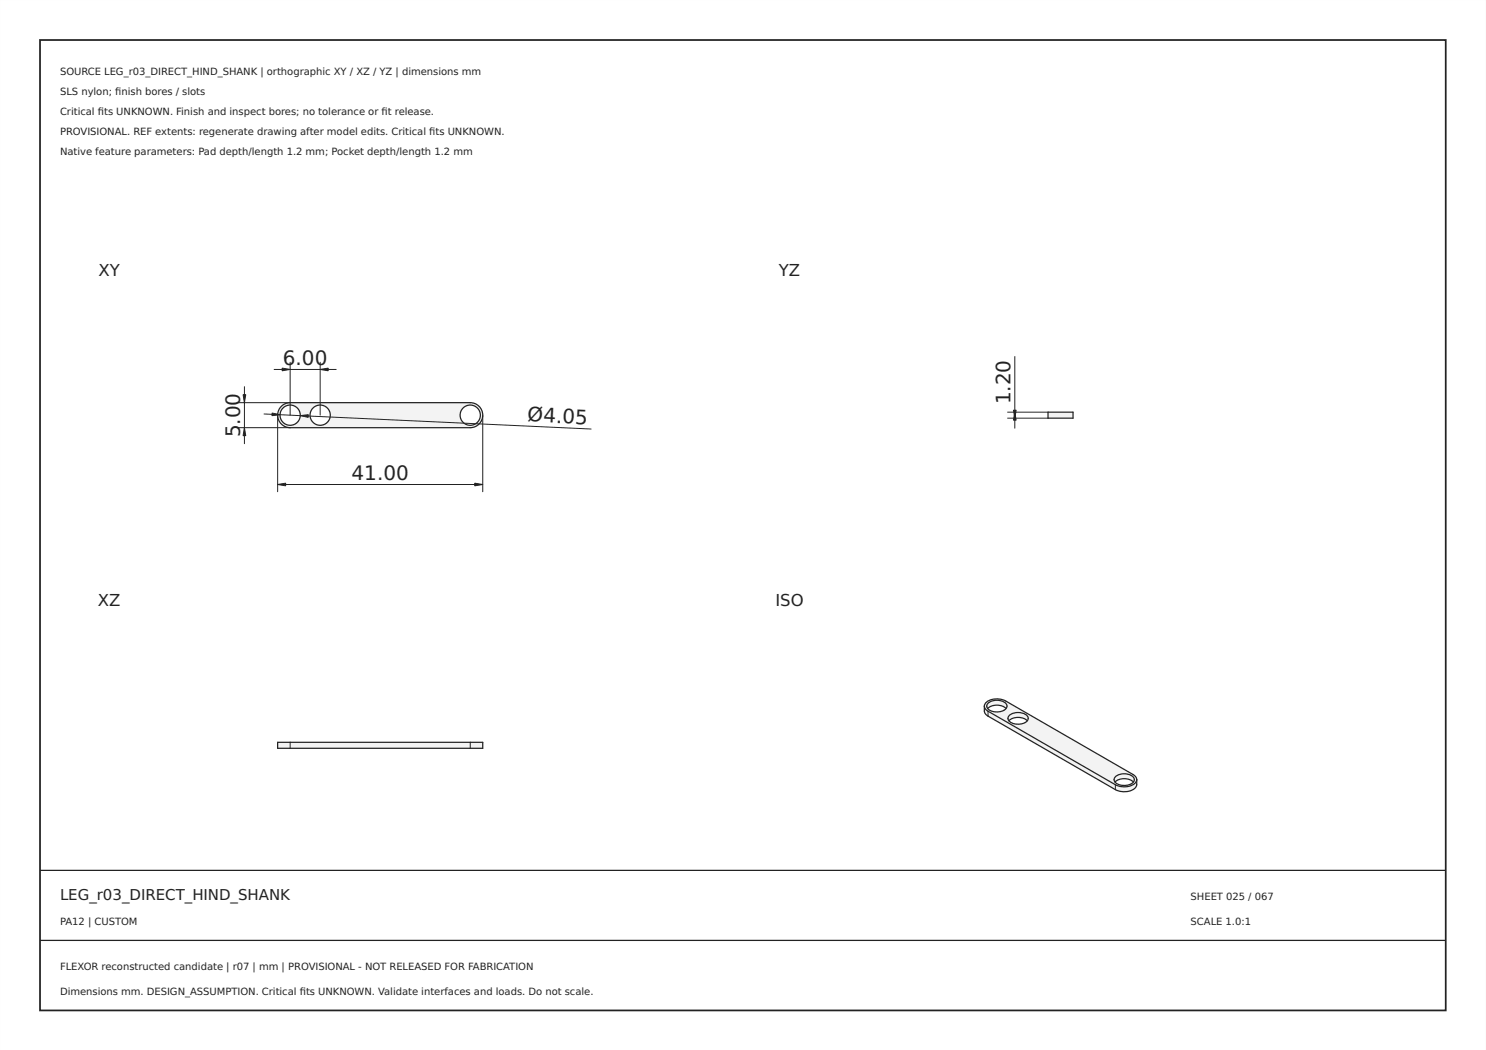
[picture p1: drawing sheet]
<svg xmlns="http://www.w3.org/2000/svg" width="297mm" height="210mm" viewBox="0 0 297 210" stroke-linecap="round" stroke-linejoin="round" font-family="sans-serif">
<path d="M0 0h297v210h-297zM0 0v210h297v-210z" fill="#000"/>
<path d="M8 8h281v194h-281z" fill="none" stroke="#222" stroke-width=".35"/>
<path d="M8 174h281zM8 188h281z" fill="#000" stroke="#222" stroke-width=".25"/>
<path d="M56 81.4a2.5 2.5 0 0 1 2-.9h36a2.5 2.5 0 0 1 2.5 2.5 2.5 2.5 0 0 1-2.5 2.5h-36a2.5 2.5 0 0 1-2.3-1.4 2.5 2.5 0 0 1 .3-2.7zM56 83a2.03 2.03 0 0 1 4 0 2.03 2.03 0 0 1-4 0zM62 83a2.03 2.03 0 0 1 4 0 2.03 2.03 0 0 1-4 0zM92 83a2.03 2.03 0 0 1 4 0 2.03 2.03 0 0 1-4 0z" fill-rule="evenodd" fill="#f1f3f5"/>
<g fill="none" stroke="#212529" stroke-width=".25">
<path d="M56 81.4a2.5 2.5 0 0 1 2-.9h36a2.5 2.5 0 0 1 2.5 2.5 2.5 2.5 0 0 1-2.5 2.5h-36a2.5 2.5 0 0 1-2.3-1.4 2.5 2.5 0 0 1 .3-2.7z"/>
<circle cx="58" cy="83" r="2.03"/>
<circle cx="64" cy="83" r="2.03"/>
<circle cx="94" cy="83" r="2.03"/>
</g>
<path d="M48.9 77.3v11.4M54.8 73.9h12.4M58 72.4v10.6M64 72.4v10.6M47.4 80.5h10.6M47.4 85.5h10.6M52.8 82.8l65.4 3M55.5 96.9h41M55.5 83v15.3M96.5 83v15.3" fill="none" stroke="#212529" stroke-width=".2"/>
<g fill="#212529" stroke="#212529" stroke-width=".2">
<path d="M94.9 96.6l1.6 .3-1.6 .2z"/>
<path d="M55.5 96.9l1.6-.3v.5z"/>
<path d="M48.6 78.9h.5l-.2 1.6z"/>
<path d="M48.9 85.5l.2 1.6h-.5z"/>
<path d="M60 83.1l1.6-.2v.5z"/>
<path d="M54.4 82.6l1.6 .3-1.6 .2z"/>
<path d="M64 73.9l1.6-.3v.5z"/>
<path d="M56.4 73.6l1.6 .3-1.6 .2z"/>
</g>
<g fill="#f1f3f5">
<path d="M55.5 148.4h2.5v1.2h-2.5z" fill-rule="evenodd"/>
<path d="M58 148.4h36v1.2h-36z" fill-rule="evenodd"/>
<path d="M94 148.4h2.5v1.2h-2.5z" fill-rule="evenodd"/>
</g>
<path d="M55.5 148.4h41v1.2h-41z" fill="none" stroke="#212529" stroke-width=".25"/>
<path d="M58 148.4v1.2M94 148.4v1.2" fill="none" stroke="#212529" stroke-width=".2"/>
<path d="M209.5 82.4h5v1.2h-5z" fill-rule="evenodd" fill="#f1f3f5"/>
<path d="M209.5 82.4h5v1.2h-5z" fill="none" stroke="#212529" stroke-width=".25"/>
<path d="M202.9 71.3v14.3M201.4 82.4h8.1M201.4 83.6h8.1" fill="none" stroke="#212529" stroke-width=".2"/>
<g fill="#212529" stroke="#212529" stroke-width=".2">
<path d="M202.9 82.4l.2 1.6h-.5z"/>
<path d="M202.6 82h.5l-.2 1.6z"/>
</g>
<g fill="#f1f3f5">
<path d="M196.8 141.2a1.25 1.25 0 0 0 .7 1v1a1.25 1.25 0 0 1-.7-1.1z" fill-rule="evenodd"/>
<path d="M197.5 142.2l25.5 14.7v1l-25.5-14.7z" fill-rule="evenodd"/>
<path d="M223 156.9a3.4 3.4 0 0 0 4.1-.7l.1-.3v.9a1.97 1.97 0 0 1-2 1.4h-1.4l-.8-.3z" fill-rule="evenodd"/>
<path d="M197 140.5a3.6 3.6 0 0 1 4-.4l25.5 14.7a1.13 1.13 0 0 1 .7 1.2 1.13 1.13 0 0 1-1 1l-1.5 .3-.9-.1-.8-.3-25.5-14.7a1.04 1.04 0 0 1-.5-1.7zM197.5 140.6a.89 .89 0 0 0-.2 .9 .89 .89 0 0 0 .7 .6 2.41 2.41 0 0 0 3.3-.8 1.33 1.33 0 0 0-1.5-1.3 2.89 2.89 0 0 0-2.3 .6zM201.8 143a.89 .89 0 0 0-.3 .9 .89 .89 0 0 0 .8 .6 2.41 2.41 0 0 0 3.2-.7 1.33 1.33 0 0 0-1.5-1.3 2.89 2.89 0 0 0-2.2 .5zM223 155.3a.89 .89 0 0 0-.2 .9 .89 .89 0 0 0 .7 .6 2.41 2.41 0 0 0 3.2-.8 1.33 1.33 0 0 0-1.4-1.3 2.89 2.89 0 0 0-2.3 .6z" fill-rule="evenodd"/>
<path d="M197.5 140.6a2.77 2.77 0 0 1 3.7 .2l.1 .5-.2 .3a2.83 2.83 0 0 0-3.7 0l-.1-.1a.75 .75 0 0 1 .2-.9z" fill-rule="evenodd"/>
<path d="M201.8 143a2.77 2.77 0 0 1 3.7 .3v.5l-.2 .3a2.83 2.83 0 0 0-3.6 0l-.1-.2a.75 .75 0 0 1 .2-.9z" fill-rule="evenodd"/>
<path d="M223 155.3a2.77 2.77 0 0 1 3.7 .2v.5l-.1 .3a2.83 2.83 0 0 0-3.7 0l-.1-.1a.75 .75 0 0 1 .2-.9z" fill-rule="evenodd"/>
</g>
<path d="M196.8 141.2v.9a1.25 1.25 0 0 0 .7 1.1l25.5 14.7a3.4 3.4 0 0 0 4.1-.7l.1-1.3M196.8 141.2a1.97 1.97 0 0 1 2-1.5l1.4 .1 .8 .3 25.5 14.7a1.25 1.25 0 0 1 .7 1.1M196.8 141.2a1.25 1.25 0 0 0 .7 1l25.5 14.7a3.4 3.4 0 0 0 4.1-.7l.1-.3M197.4 141.6a2.83 2.83 0 0 1 3.7 0M197.5 140.6a2.77 2.77 0 0 1 3.7 .2 1.18 1.18 0 0 1-1.3 1.5 2.09 2.09 0 0 1-2.7-1.1zM201.7 144.1a2.83 2.83 0 0 1 3.6 0M201.8 143a2.77 2.77 0 0 1 3.7 .3 1.18 1.18 0 0 1-1.4 1.4 2.09 2.09 0 0 1-2.6-1.1zM222.9 156.3a2.83 2.83 0 0 1 3.7 0M223 155.3a2.77 2.77 0 0 1 3.7 .2 1.18 1.18 0 0 1-1.4 1.5 2.09 2.09 0 0 1-2.6-1.1z" fill="none" stroke="#212529" stroke-width=".25"/>
<path d="M197.5 142.2v1M223 156.9v1" fill="none" stroke="#212529" stroke-width=".2"/>
<g font-size="4" fill="#212529">
<text x="56.5" y="73">6</text>
<text x="59.1" y="73">.00</text>
<text x="202" y="80.8" transform="rotate(-90 202 80.8)">1.20</text>
<text x="48" y="87.4" transform="rotate(-90 48 87.4)">5</text>
<text x="48" y="84.9" transform="rotate(-90 48 84.9)">.00</text>
<text x="105.4" y="84.2" transform="rotate(3 105.4 84.2)">Ø4.05</text>
<text x="70.3" y="96">41.00</text>
</g>
<g font-size="3.3" fill="#212529">
<text x="19.7" y="55.1">XY</text>
<text x="155.7" y="55.1">YZ</text>
<text x="19.6" y="121.1">XZ</text>
<text x="155" y="121.1">ISO</text>
</g>
<text font-size="3" fill="#222" x="12" y="180">LEG_r03_DIRECT_HIND_SHANK</text>
<g font-size="2" fill="#222">
<text x="12" y="15">SOURCE LEG_r03_DIRECT_HIND_SHANK | orthographic XY / XZ / YZ | dimensions mm</text>
<text x="12" y="19">SLS nylon; fnish bores / slots</text>
<text x="12" y="23">Critical fts UNKNOWN. Finish and inspect bores; no tolerance or ft release.</text>
<text x="19.6" y="23">i</text>
<text x="23" y="19">i</text>
<text x="76.3" y="23">i</text>
<text x="12" y="27">PROVISIONAL. REF extents: regenerate drawing after model edits. Critical fts UNKNOWN.</text>
<text x="85.8" y="27">i</text>
<text x="12" y="31">Native feature parameters: Pad depth/length 1.2 mm; Pocket depth/length 1.2 mm</text>
<text x="238" y="180">SHEET 025 / 067</text>
<text x="12" y="185">PA12 | CUSTOM</text>
<text x="238" y="185">SCALE 1.0:1</text>
<text x="12" y="194">FLEXOR reconstructed candidate | r07 | mm | PROVISIONAL - NOT RELEASED FOR FABRICATION</text>
<text x="12" y="199">Dimensions mm. DESIGN_ASSUMPTION. Critical fts UNKNOWN. Validate interfaces and loads. Do not scale.</text>
<text x="59.9" y="199">i</text>
</g>
</svg>
